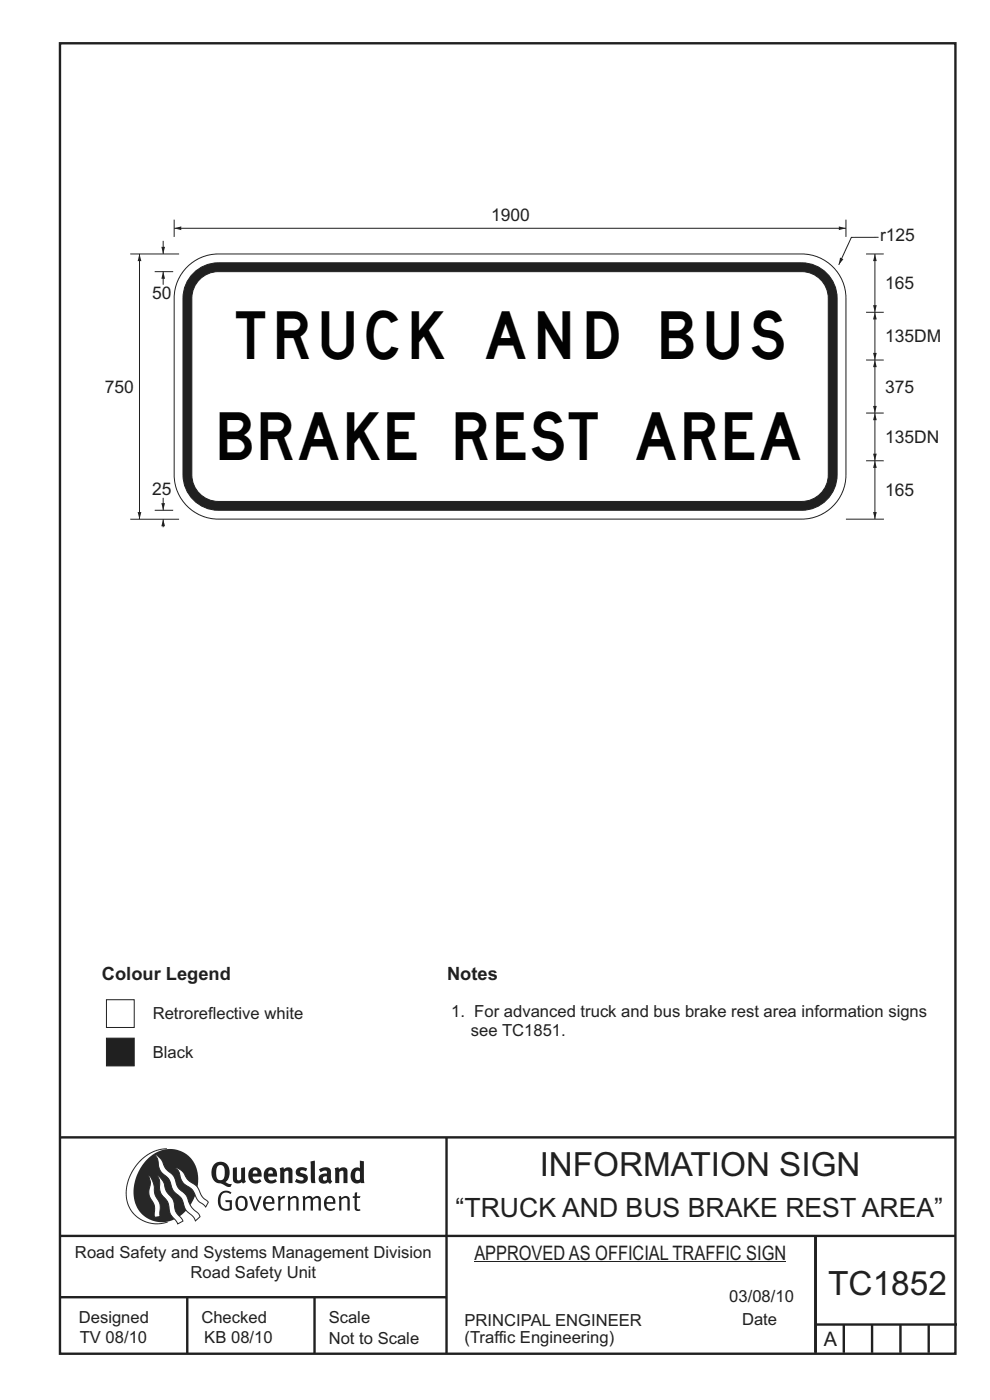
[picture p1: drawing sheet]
<svg xmlns="http://www.w3.org/2000/svg" width="210mm" height="297mm" viewBox="0 0 210 297" stroke-linecap="round" stroke-linejoin="round" font-family="sans-serif">
<g fill="none" stroke="#231f20" stroke-width=".51">
<path d="M12.7 9.2h190v278h-190zM12.7 241.3h190M94.7 241.4v45.8M12.7 275.2h82M12.7 262.2h190.1M39.7 275.2v12M66.7 275.2v12M173 262.1v24.9M173 281h30M179 281v6M185 281v6M191 281v6"/>
<path d="M197 281v6"/>
</g>
<path d="M100.6 267.7h66.2" fill="none" stroke="#231f20" stroke-width=".21"/>
<path d="M35.4 243.7a9.5 9.5 0 0 0-8.6 10.4 6.5 6.5 0 0 0 8.8 5.1" fill="none" stroke="#2a2723" stroke-width=".21"/>
<path d="M31.3 245.9a6.1 6.1 0 0 1 7.3-1.6 6.1 6.1 0 0 1 3.4 6.6 8.8 8.8 0 0 1-7.2 8.4 6.1 6.1 0 0 1-6.4-7.5 10.5 10.5 0 0 1 2.9-5.9z" fill-rule="evenodd" fill="#2a2723"/>
<g fill="#fff" stroke="#2a2723" stroke-width=".21">
<path d="M31.6 249.3l.3 .3 .6 1.2 .4 2.6 1 2 .1 2.7-1.2 .1-.1-2.4-.9-1.8-.2-.7 .3-2.4z" fill-rule="evenodd"/>
<path d="M37.2 247.7l.5 .1 .9 .6 1.3 1.9 1.9 1.5 1.1 2.1 1.3 1.2-.6 1-1.6-1.5-1.2-2.2-2-1.5-.5-.9-.4-1.5z" fill-rule="evenodd"/>
<path d="M32.8 244.9l.4 .1 .9 .8 1 2.1 1.7 1.5 1 2.5 1.6 1.6 1.2 2.5 1.6 1.6 .2 .5-.9 .9-.5-.9-1.6-1.5-1-2.4-1.7-1.7-.9-2.4-1.8-1.7-.3-.9-.3-1.6z" fill-rule="evenodd"/>
<path d="M33.4 249.4l.5 .3 .7 .9 .7 2.1 1.5 1.9 .5 2.5 1.5 1.8v.1l-1.1 .6-1.6-2.1-.6-2.5-1.4-1.9-.3-1v-1.6z" fill-rule="evenodd"/>
</g>
<g fill="#231f20">
<path d="M46.8 253.1l.5-.4 .7-.1 .6 .1 .5 .3-.2 .3-.9-.3-.8 .2-.3 .7-.1 1.1 .1 .6 .3 .5 .5 .3h.6l.4-.1v-1.3h-.8l-.1-.4h1.4v2l-.7 .2-.8 .1-.6-.3-.5-.4-.3-.8-.1-1 .2-.7z" fill-rule="evenodd"/>
<path d="M50.7 254.3l.7-.2 .5 .5 .1 1.2-.2 .4-.3 .2h-.5l-.4-.3-.2-1.1zM50.4 254l-.5 1.1 .3 1.2 .7 .5 1-.1 .4-.4 .2-.5v-.8l-.2-.7-.3-.4-.5-.2h-.6z" fill-rule="evenodd"/>
<path d="M52.8 253.8l.5-.1 .9 2.6 .8-2.5h.5l-1.1 3h-.5z" fill-rule="evenodd"/>
<path d="M56.6 254.2l.4-.1 .4 .1 .2 .3 .1 .5h-1.4zM56.2 254l-.4 1v.7l.3 .6 .4 .4 .5 .2 1.1-.3 .1-.1-.2-.3-.6 .3-.7-.2-.3-.2-.1-.6v-.1h1.9l-.2-1.2-.8-.5-.5 .1z" fill-rule="evenodd"/>
<path d="M58.9 253.8l.5-.1 .1 .5 .4-.4 .6-.1-.2 .5-.4 .1-.4 .3v2.2h-.5z" fill-rule="evenodd"/>
<path d="M61 253.8l.5-.1a.24 .24 0 0 0 .1 .4 .24 .24 0 0 0 .3-.2l.8-.2 .6 .5v2.6h-.4l-.1-2.3-.1-.3-.3-.1-.8 .5v2.2h-.5z" fill-rule="evenodd"/>
<path d="M64.2 253.8l.4-.1a.23 .23 0 0 0 .2 .4 .23 .23 0 0 0 .3-.2l.5-.2 .6 .2a.23 .23 0 0 0 .2 .2 .23 .23 0 0 0 .2-.1l.8-.3 .6 .4 .1 2.7h-.5v-2.3l-.1-.3-.3-.1-.8 .5v2.2h-.5v-2.3l-.1-.3-.3-.1-.8 .4v2.3h-.4z" fill-rule="evenodd"/>
<path d="M69.5 254.2l.5-.1 .4 .1 .3 .8h-1.4zM69.2 254l-.5 1 .1 .7 .2 .6 .4 .4 .4 .2 1.1-.3 .2-.1-.2-.3-.6 .3-.7-.2-.3-.4v-.5h1.9l-.2-1.2-.4-.3-.5-.2-.5 .1z" fill-rule="evenodd"/>
<path d="M71.8 253.8l.5-.1a.24 .24 0 0 0 .1 .4 .24 .24 0 0 0 .4-.2l.7-.2 .6 .5 .1 2.6h-.5v-2.3l-.1-.3-.3-.1-.9 .5v2.2h-.4z" fill-rule="evenodd"/>
<path d="M75.3 253l.5-.1-.1 .9h.8l-.2 .3h-.6v2.2l.2 .2h.5v.3l-.2 .1-.6-.1-.4-.3v-2.4h-.4v-.3h.4z" fill-rule="evenodd"/>
<path d="M46.2 247.4l.4-.2h.4l.6 .6v1.8l-.2 .5-.3 .2h-.8l-.3-.6-.1-1.5zM45.5 246.9l-.4 .7-.2 .8v1l.3 .9 .7 .6 1 .2 1.6 .7 .4-.1 .3-.5h-.6l-.8-.4 .7-1 .2-1.5a1.91 1.91 0 0 0-1.1-1.7 1.91 1.91 0 0 0-2.1 .3z" fill-rule="evenodd"/>
<path d="M49.4 247.8l.8-.2 .1 2.5 .1 .2 .3 .1 .5-.3v-2.3l.8-.2v2.6l.2 .5-.7 .3a.39 .39 0 0 0-.7 0h-.8l-.5-.4z" fill-rule="evenodd"/>
<path d="M53.8 248.4l.3-.1h.3l.2 .7h-1zM53.1 248l-.3 .5-.1 .8v.7l.4 .6 .5 .4 .6 .1 .7-.1 .6-.4-.4-.5-.4 .3h-.5l-.4-.2-.2-.3v-.3h1.9l-.1-1-.3-.6-1-.4-.5 .1z" fill-rule="evenodd"/>
<path d="M57.1 248.4l.2-.1h.4l.2 .7h-1zM56.4 248l-.3 .6-.2 .8 .2 .7 .3 .5 .5 .4 .6 .1 .6-.1 .6-.4-.3-.5-.6 .3h-.5l-.4-.6v-.2h1.9l-.1-1-.3-.6-.5-.3-.5-.1-.5 .1z" fill-rule="evenodd"/>
<path d="M59.3 247.8l.8-.2 .1 .4 1-.4 .7 .3 .1 .5v2.6h-.8v-2.3l-.3-.3-.6 .3v2.3h-.9z" fill-rule="evenodd"/>
<path d="M63 248l.9-.4 1.3 .3-.3 .6-.9-.2-.3 .2 .1 .3 1 .3 .4 .4v.8l-.4 .6-1.1 .2-1.1-.4 .3-.6 1 .3h.3l.2-.3-.1-.3-1-.3-.4-.3-.2-.6z" fill-rule="evenodd"/>
<path d="M68.6 249.7l.7-.2v.7l-.3 .3-.3-.1-.2-.3zM67.7 248.1l.3 .6 .8-.4 .5 .2a.35 .35 0 0 1 0 .5 .35 .35 0 0 1-.5 0l-1 .4-.2 .9 .2 .4 .3 .3h1.1a.49 .49 0 0 1 .8 .2l.5-.6-.3-.4v-1.7l-.2-.5-.4-.3-.6-.1z" fill-rule="evenodd"/>
<path d="M71 247.8l.8-.2 .1 .4 1-.4 .6 .3 .2 .5v2.6h-.8v-2.3l-.3-.3-.6 .3v2.3h-.9z" fill-rule="evenodd"/>
<path d="M75.6 248.5l.3-.1 .4 .2v1.5l-.3 .2-.4-.1-.2-.3v-.9zM76.3 246.2v1.3a.19 .19 0 0 1 0 .3 .19 .19 0 0 1-.3-.1l-.8 .1-.6 .5-.2 .9 .1 1 .3 .5 .6 .3h.6l.5-.2v.2h.8l-.1-4.6z" fill-rule="evenodd"/>
<path d="M65.9 246.4l.9-.2 .1 4.8h-.8l-.1-.3z" fill-rule="evenodd"/>
</g>
<path d="M22.6 212.1h5.9v5.9h-5.9z" fill-rule="evenodd" fill="#fff" stroke="#231f20" stroke-width=".21"/>
<path d="M22.6 220.2h5.9v5.9h-5.9z" fill-rule="evenodd" fill="#231f20" stroke="#231f20" stroke-width=".21"/>
<path d="M40.1 56.3a9.3 9.3 0 0 1 6.2-2.4h123.8a9.4 9.4 0 0 1 9.3 9.4v37.5a9.4 9.4 0 0 1-9.3 9.3h-123.8a9.4 9.4 0 0 1-9.4-9.3v-37.5a9.4 9.4 0 0 1 3.2-7z" fill-rule="evenodd" fill="#fff" stroke="#231f20" stroke-width=".21"/>
<path d="M41.4 57.6a7.5 7.5 0 0 1 4.9-1.8h123.8a7.5 7.5 0 0 1 7.5 7.5v37.5a7.5 7.5 0 0 1-7.5 7.5h-123.8a7.5 7.5 0 0 1-7.5-7.5v-37.5a7.5 7.5 0 0 1 2.6-5.7z" fill-rule="evenodd" fill="#231f20" stroke="#231f20" stroke-width=".21"/>
<path d="M42.3 59.3a5.6 5.6 0 0 1 4-1.7h123.8a5.7 5.7 0 0 1 5.6 5.7v37.5a5.7 5.7 0 0 1-5.6 5.6h-123.8a5.7 5.7 0 0 1-5.6-5.6v-37.5a5.6 5.6 0 0 1 1.6-4z" fill-rule="evenodd" fill="#fff" stroke="#231f20" stroke-width=".21"/>
<path d="M185.6 53.9v12.4" fill="none" stroke="#231f20" stroke-width=".21"/>
<g fill="#231f20">
<path d="M185.2 64.7h.8l-.4 1.6z"/>
<path d="M185.6 53.9l.4 1.5h-.8z"/>
</g>
<path d="M186.4 50.3l-5.8 .1-2.7 5.8" fill="none" stroke="#231f20" stroke-width=".21"/>
<path d="M178.2 54.6l.7 .4-1 1.2z" fill="#231f20"/>
<path d="M183.7 97.8h3.8M185.6 87.6v10.2" fill="none" stroke="#231f20" stroke-width=".21"/>
<g fill="#231f20">
<path d="M185.2 96.2h.8l-.4 1.6z"/>
<path d="M185.6 87.6l.4 1.5h-.8z"/>
</g>
<path d="M36.9 48.4h142.5M183.7 53.9h3.8M183.7 66.3h3.8" fill="none" stroke="#231f20" stroke-width=".21"/>
<g fill="#231f20">
<path d="M177.9 48l1.5 .4-1.5 .4z"/>
<path d="M36.9 48.4l1.6-.4v.8z"/>
</g>
<path d="M179.4 46.6v3.7M185.6 97.8v12.3" fill="none" stroke="#231f20" stroke-width=".21"/>
<g fill="#231f20">
<path d="M185.2 108.6h.8l-.4 1.5z"/>
<path d="M185.6 97.8l.4 1.5h-.8z"/>
</g>
<path d="M29.6 53.9v56.2M179.4 110.1h8.1" fill="none" stroke="#231f20" stroke-width=".21"/>
<g fill="#231f20">
<path d="M29.2 108.6h.8l-.4 1.5z"/>
<path d="M29.6 53.9l.4 1.5h-.8z"/>
</g>
<path d="M34.6 51.1v2.8" fill="none" stroke="#231f20" stroke-width=".21"/>
<path d="M34.2 52.4h.8l-.4 1.5z" fill="#231f20"/>
<path d="M27.6 53.9h10.4M32.8 57.6h3.9M34.6 57.6v2.8M36.9 46.6v3.7M27.6 110.1h10.4M32.8 108.3h3.9" fill="none" stroke="#231f20" stroke-width=".21"/>
<path d="M34.6 57.6l.4 1.5h-.8z" fill="#231f20"/>
<path d="M34.6 110.1v1.8" fill="none" stroke="#231f20" stroke-width=".21"/>
<path d="M34.6 110.1l.4 1.5h-.8z" fill="#231f20"/>
<path d="M34.6 105.6v2.7" fill="none" stroke="#231f20" stroke-width=".21"/>
<path d="M34.2 106.7h.8l-.4 1.6z" fill="#231f20"/>
<path d="M183.7 76.4h3.8M185.6 66.3v10.1M183.7 87.6h3.8" fill="none" stroke="#231f20" stroke-width=".21"/>
<g fill="#231f20">
<path d="M185.6 66.3l.4 1.5h-.8z"/>
<path d="M185.2 74.9h.8l-.4 1.5z"/>
</g>
<path d="M185.6 76.4v11.2" fill="none" stroke="#231f20" stroke-width=".21"/>
<g fill="#231f20">
<path d="M185.2 86.1h.8l-.4 1.5z"/>
<path d="M185.6 76.4l.4 1.5h-.8z"/>
</g>
<g font-size="10.1" fill="#010202">
<text x="50.1" y="76.2">TRUCK AND BUS</text>
<text x="46.6" y="97.6">BRAKE REST AREA</text>
</g>
<g font-size="7.1" fill="#231f20">
<text x="114.5" y="249.6">INFORMATION SIGN</text>
<text x="175.7" y="274.8">TC1852</text>
</g>
<text font-size="5.6" fill="#231f20" x="96.7" y="258.1">“TRUCK AND BUS BRAKE REST AREA”</text>
<g font-size="4.2" fill="#231f20">
<text x="100.6" y="267.2">APPROVED AS OFFICIAL TRAFFIC SIGN</text>
<text x="174.7" y="285.6">A</text>
</g>
<g font-size="3.9" fill="#231f20">
<text x="21.6" y="207.9">Colour Legend</text>
<text x="94.8" y="207.9">Notes</text>
</g>
<g font-size="3.7" fill="#231f20">
<text x="104.2" y="46.9">1900</text>
<text x="186.7" y="51.2">r125</text>
<text x="32.3" y="63.4">50</text>
<text x="187.8" y="61.4">165</text>
<text x="187.8" y="72.6">135DM</text>
<text x="22.2" y="83.3">750</text>
<text x="187.8" y="83.3">375</text>
<text x="187.8" y="94">135DN</text>
<text x="32.3" y="105.1">25</text>
<text x="187.8" y="105.3">165</text>
</g>
<g font-size="3.5" fill="#231f20">
<text x="95.7" y="215.8">1. For advanced truck and bus brake rest area information signs</text>
<text x="32.4" y="216.3">Retroreflective white</text>
<text x="99.9" y="219.8">see TC1851.</text>
<text x="32.4" y="224.4">Black</text>
<text x="15.9" y="266.8">Road Safety and Systems Management Division</text>
<text x="40.4" y="271.1">Road Safety Unit</text>
<text x="16.7" y="280.6">Designed</text>
<text x="42.7" y="280.6">Checked</text>
<text x="69.7" y="280.6">Scale</text>
<text x="98.5" y="281.3">PRINCIPAL ENGINEER</text>
<text x="154.7" y="276.2">03/08/10</text>
<text x="157.4" y="281.2">Date</text>
<text x="16.9" y="284.8">TV 08/10</text>
<text x="43.3" y="284.9">KB 08/10</text>
<text x="69.7" y="285.2">Not to Scale</text>
<text x="98.5" y="284.8">(Traffic Engineering)</text>
</g>
</svg>
